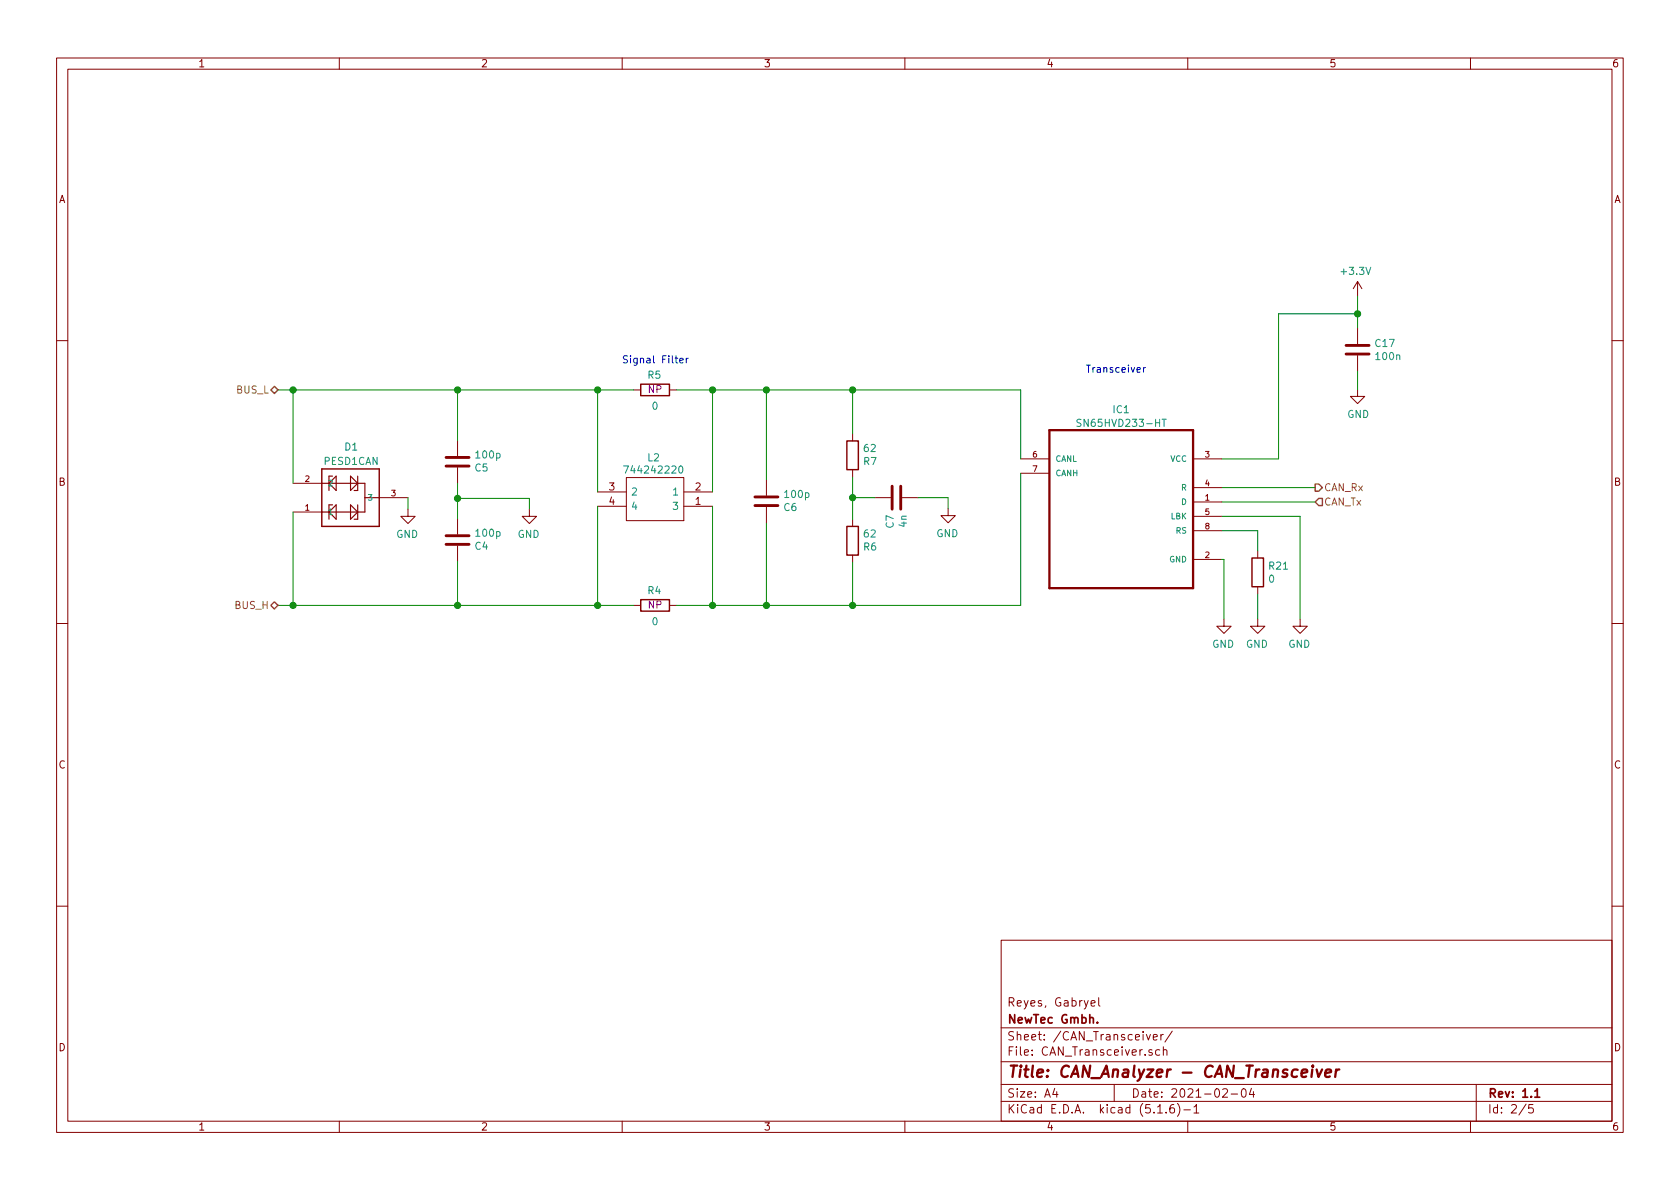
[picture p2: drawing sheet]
EESchema Schematic File Version 4
EELAYER 30 0
EELAYER END
$Descr A4 11693 8268
encoding utf-8
Sheet 2 5
Title "CAN_Analyzer - CAN_Transceiver"
Date "2021-02-04"
Rev "1.1"
Comp "NewTec Gmbh."
Comment1 "Reyes, Gabryel"
Comment2 ""
Comment3 ""
Comment4 ""
$EndDescr
$Comp
L power:GND #PWR06
U 1 1
P 2840 3535
F 0 "#PWR06" H 2840 3285 50  0001 C CNN
F 1 "GND" H 2845 3362 50  0000 C CNN
F 2 "" H 2840 3535 50  0001 C CNN
F 3 "" H 2840 3535 50  0001 C CNN
	1    2840 3535
	-1   0    0    -1  
$EndComp
$Comp
L power:+3.3V #PWR08
U 1 1
P 9450 2050
F 0 "#PWR08" H 9450 1900 50  0001 C CNN
F 1 "+3.3V" H 9465 2223 50  0000 C CNN
F 2 "" H 9450 2050 50  0001 C CNN
F 3 "" H 9450 2050 50  0001 C CNN
	1    9450 2050
	-1   0    0    -1  
$EndComp
$Comp
L power:GND #PWR07
U 1 1
P 9050 4300
F 0 "#PWR07" H 9050 4050 50  0001 C CNN
F 1 "GND" H 9055 4127 50  0000 C CNN
F 2 "" H 9050 4300 50  0001 C CNN
F 3 "" H 9050 4300 50  0001 C CNN
	1    9050 4300
	-1   0    0    -1  
$EndComp
Wire Wire Line
	2840 3535 2840 3455
$Comp
L Device:C C4
U 1 1
P 3185 3750
F 0 "C4" H 3300 3796 50  0000 L CNN
F 1 "100p" H 3300 3705 50  0000 L CNN
F 2 "Capacitor_SMD:C_0603_1608Metric_Pad1.08x0.95mm_HandSolder" H 3223 3600 50  0001 C CNN
F 3 "~" H 3185 3750 50  0001 C CNN
	1    3185 3750
	1    0    0    1   
$EndComp
$Comp
L Device:C C5
U 1 1
P 3185 3205
F 0 "C5" H 3300 3251 50  0000 L CNN
F 1 "100p" H 3300 3160 50  0000 L CNN
F 2 "Capacitor_SMD:C_0603_1608Metric_Pad1.08x0.95mm_HandSolder" H 3223 3055 50  0001 C CNN
F 3 "~" H 3185 3205 50  0001 C CNN
	1    3185 3205
	1    0    0    1   
$EndComp
$Comp
L Device:C C6
U 1 1
P 5335 3480
F 0 "C6" H 5450 3526 50  0000 L CNN
F 1 "100p" H 5450 3435 50  0000 L CNN
F 2 "Capacitor_SMD:C_0603_1608Metric_Pad1.08x0.95mm_HandSolder" H 5373 3330 50  0001 C CNN
F 3 "~" H 5335 3480 50  0001 C CNN
	1    5335 3480
	1    0    0    1   
$EndComp
Wire Wire Line
	5935 3455 5935 3310
Connection ~ 5935 3455
Wire Wire Line
	5935 3605 5935 3455
$Comp
L Device:C C7
U 1 1
P 6240 3455
F 0 "C7" H 6355 3501 50  0000 L CNN
F 1 "4n" H 6355 3410 50  0000 L CNN
F 2 "Capacitor_SMD:C_0603_1608Metric_Pad1.08x0.95mm_HandSolder" H 6278 3305 50  0001 C CNN
F 3 "~" H 6240 3455 50  0001 C CNN
	1    6240 3455
	0    -1   1    0   
$EndComp
$Comp
L Device:R R7
U 1 1
P 5935 3160
F 0 "R7" H 6005 3206 50  0000 L CNN
F 1 "62" H 6005 3115 50  0000 L CNN
F 2 "Resistor_SMD:R_0603_1608Metric_Pad0.98x0.95mm_HandSolder" V 5865 3160 50  0001 C CNN
F 3 "~" H 5935 3160 50  0001 C CNN
	1    5935 3160
	1    0    0    1   
$EndComp
$Comp
L Device:R R6
U 1 1
P 5935 3755
F 0 "R6" H 6005 3801 50  0000 L CNN
F 1 "62" H 6005 3710 50  0000 L CNN
F 2 "Resistor_SMD:R_0603_1608Metric_Pad0.98x0.95mm_HandSolder" V 5865 3755 50  0001 C CNN
F 3 "~" H 5935 3755 50  0001 C CNN
	1    5935 3755
	1    0    0    1   
$EndComp
Text Notes 7555 2595 0    50   ~ 0
Transceiver
Wire Wire Line
	8505 3385 9155 3385
Wire Wire Line
	9155 3485 8505 3485
Text HLabel 9155 3485 2    50   Input ~ 0
CAN_Tx
Text HLabel 9155 3385 2    50   Output ~ 0
CAN_Rx
Text HLabel 1935 4205 0    50   BiDi ~ 0
BUS_H
Text HLabel 1935 2705 0    50   BiDi ~ 0
BUS_L
$Comp
L Board:PESD1CAN D1
U 1 1
P 2240 3255
F 0 "D1" H 2445 3105 50  0000 C CNN
F 1 "PESD1CAN" H 2445 3205 50  0000 C CNN
F 2 "Board:SOT23-3" H 2240 3255 50  0001 L BNN
F 3 "https://assets.nexperia.com/documents/data-sheet/PESD1CAN.pdf" H 2240 3255 50  0001 L BNN
F 4 "DIO-12501" H 2240 3255 50  0001 L BNN "PROD_ID"
F 5 "Yes" H 2240 3255 50  0001 C CNN "Vorhanden"
	1    2240 3255
	1    0    0    1   
$EndComp
$Comp
L Board-rescue:744242220-SamacSys_Parts L2
U 1 1
P 4960 3515
AR Path="/5FA954C1" Ref="L2"  Part="1" 
AR Path="/5F562A6B/5FA954C1" Ref="L2"  Part="1" 
F 0 "L2" H 5370 3180 50  0000 C CNN
F 1 "744242220" H 5370 3265 50  0000 C CNN
F 2 "SamacSys_Parts:WE-SLM77" H 5610 3615 50  0001 L CNN
F 3 "https://componentsearchengine.com/Datasheets/1/744242220.pdf" H 5610 3515 50  0001 L CNN
F 4 "Wurth WE-SLM Series Wire-wound SMD Inductor with a Ferrite Core, 22 uH +50/-30 300mA Idc" H 5610 3415 50  0001 L CNN "Description"
F 5 "" H 5610 3315 50  0001 L CNN "Height"
F 6 "710-744242220" H 5610 3215 50  0001 L CNN "Mouser Part Number"
F 7 "https://www.mouser.com/Search/Refine.aspx?Keyword=710-744242220" H 5610 3115 50  0001 L CNN "Mouser Price/Stock"
F 8 "Wurth Elektronik" H 5610 3015 50  0001 L CNN "Manufacturer_Name"
F 9 "744242220" H 5610 2915 50  0001 L CNN "Manufacturer_Part_Number"
	1    4960 3515
	-1   0    0    1   
$EndComp
$Comp
L Device:R R4
U 1 1
P 4560 4205
F 0 "R4" V 4660 4200 50  0000 C CNN
F 1 "0" V 4444 4205 50  0000 C CNN
F 2 "Resistor_SMD:R_0603_1608Metric_Pad0.98x0.95mm_HandSolder" V 4490 4205 50  0001 C CNN
F 3 "~" H 4560 4205 50  0001 C CNN
F 4 "NP" V 4560 4205 50  0000 C CNN "NP"
	1    4560 4205
	0    1    -1   0   
$EndComp
$Comp
L power:GND #PWR0101
U 1 1
P 8755 4300
F 0 "#PWR0101" H 8755 4050 50  0001 C CNN
F 1 "GND" H 8760 4127 50  0000 C CNN
F 2 "" H 8755 4300 50  0001 C CNN
F 3 "" H 8755 4300 50  0001 C CNN
	1    8755 4300
	-1   0    0    -1  
$EndComp
Wire Wire Line
	8505 3685 8755 3685
Wire Wire Line
	8505 3885 8520 3885
Wire Wire Line
	2040 3555 2040 4205
Wire Wire Line
	2040 3355 2040 2705
Wire Wire Line
	4710 4205 4960 4205
$Comp
L Device:R R5
U 1 1
P 4560 2705
F 0 "R5" V 4660 2700 50  0000 C CNN
F 1 "0" V 4444 2705 50  0000 C CNN
F 2 "Resistor_SMD:R_0603_1608Metric_Pad0.98x0.95mm_HandSolder" V 4490 2705 50  0001 C CNN
F 3 "~" H 4560 2705 50  0001 C CNN
F 4 "NP" V 4560 2705 50  0000 C CNN "NP"
	1    4560 2705
	0    1    -1   0   
$EndComp
Wire Wire Line
	4710 2705 4960 2705
Wire Wire Line
	4160 3415 4160 2705
Connection ~ 4160 2705
Wire Wire Line
	4160 2705 4410 2705
Wire Wire Line
	4160 3515 4160 4205
Connection ~ 4160 4205
Wire Wire Line
	4160 4205 4410 4205
Wire Wire Line
	4960 3515 4960 4205
Connection ~ 4960 4205
Wire Wire Line
	4960 4205 5335 4205
Wire Wire Line
	4960 3415 4960 2705
Connection ~ 4960 2705
Wire Wire Line
	4960 2705 5335 2705
Wire Wire Line
	5335 3630 5335 4205
Connection ~ 5335 4205
Wire Wire Line
	5335 4205 5935 4205
Wire Wire Line
	5335 3330 5335 2705
Connection ~ 5335 2705
Wire Wire Line
	5335 2705 5935 2705
Wire Wire Line
	5935 3905 5935 4205
Connection ~ 5935 4205
Wire Wire Line
	5935 4205 7105 4205
Wire Wire Line
	5935 3010 5935 2705
Connection ~ 5935 2705
Wire Wire Line
	1935 2705 2040 2705
Wire Wire Line
	1935 4205 2040 4205
Connection ~ 2040 4205
Wire Wire Line
	2040 4205 3185 4205
Connection ~ 2040 2705
Wire Wire Line
	2040 2705 3185 2705
Wire Wire Line
	3185 3600 3185 3460
Wire Wire Line
	3185 3900 3185 4205
Connection ~ 3185 4205
Wire Wire Line
	3185 4205 4160 4205
Wire Wire Line
	3185 3055 3185 2705
Connection ~ 3185 2705
Wire Wire Line
	3185 2705 4160 2705
Wire Wire Line
	3185 3460 3685 3460
Wire Wire Line
	3685 3460 3685 3535
Connection ~ 3185 3460
Wire Wire Line
	3185 3460 3185 3355
$Comp
L power:GND #PWR026
U 1 1
P 6600 3530
F 0 "#PWR026" H 6600 3280 50  0001 C CNN
F 1 "GND" H 6605 3357 50  0000 C CNN
F 2 "" H 6600 3530 50  0001 C CNN
F 3 "" H 6600 3530 50  0001 C CNN
	1    6600 3530
	-1   0    0    -1  
$EndComp
$Comp
L power:GND #PWR025
U 1 1
P 3685 3535
F 0 "#PWR025" H 3685 3285 50  0001 C CNN
F 1 "GND" H 3690 3362 50  0000 C CNN
F 2 "" H 3685 3535 50  0001 C CNN
F 3 "" H 3685 3535 50  0001 C CNN
	1    3685 3535
	-1   0    0    -1  
$EndComp
Wire Wire Line
	6090 3455 5935 3455
Text Notes 4800 2530 2    50   ~ 0
Signal Filter
Wire Wire Line
	5935 2705 7105 2705
Wire Wire Line
	7105 4205 7105 3285
Wire Wire Line
	7105 3185 7105 2705
$Comp
L Board:SN65HVD233-HT IC1
U 1 1
P 7805 3485
F 0 "IC1" H 7805 4130 50  0000 C CNN
F 1 "SN65HVD233-HT" H 7805 4035 50  0000 C CNN
F 2 "Board:SOIC127P600X175" H 7805 3485 50  0001 L BNN
F 3 "https://www.ti.com/lit/ds/symlink/sn65hvd233-ht.pdf?HQS=TI-null-null-alldatasheets-df-pf-SEP-wwe" H 7805 3485 50  0001 C CNN
	1    7805 3485
	-1   0    0    -1  
$EndComp
Wire Wire Line
	8520 3885 8520 4300
$Comp
L power:GND #PWR0102
U 1 1
P 8520 4300
F 0 "#PWR0102" H 8520 4050 50  0001 C CNN
F 1 "GND" H 8525 4127 50  0000 C CNN
F 2 "" H 8520 4300 50  0001 C CNN
F 3 "" H 8520 4300 50  0001 C CNN
	1    8520 4300
	-1   0    0    -1  
$EndComp
Wire Wire Line
	8755 3685 8755 3825
$Comp
L Device:R R21
U 1 1
P 8755 3975
F 0 "R21" H 8825 4021 50  0000 L CNN
F 1 "0" H 8825 3930 50  0000 L CNN
F 2 "Resistor_SMD:R_0603_1608Metric_Pad0.98x0.95mm_HandSolder" V 8685 3975 50  0001 C CNN
F 3 "~" H 8755 3975 50  0001 C CNN
	1    8755 3975
	1    0    0    -1  
$EndComp
Wire Wire Line
	8755 4125 8755 4300
Wire Wire Line
	9050 4300 9050 3585
Wire Wire Line
	8505 3585 9050 3585
Wire Wire Line
	6600 3455 6600 3530
Wire Wire Line
	6390 3455 6600 3455
$Comp
L Device:C C17
U 1 1
P 9450 2425
F 0 "C17" H 9565 2471 50  0000 L CNN
F 1 "100n" H 9565 2380 50  0000 L CNN
F 2 "Capacitor_SMD:C_0603_1608Metric_Pad1.08x0.95mm_HandSolder" H 9488 2275 50  0001 C CNN
F 3 "~" H 9450 2425 50  0001 C CNN
	1    9450 2425
	1    0    0    -1  
$EndComp
Wire Wire Line
	9450 2050 9450 2175
Wire Wire Line
	9450 2175 8900 2175
Connection ~ 9450 2175
Wire Wire Line
	9450 2175 9450 2275
Wire Wire Line
	8505 3185 8900 3185
Wire Wire Line
	8900 2175 8900 3185
Wire Wire Line
	9450 2575 9450 2700
$Comp
L power:GND #PWR0104
U 1 1
P 9450 2700
F 0 "#PWR0104" H 9450 2450 50  0001 C CNN
F 1 "GND" H 9455 2527 50  0000 C CNN
F 2 "" H 9450 2700 50  0001 C CNN
F 3 "" H 9450 2700 50  0001 C CNN
	1    9450 2700
	1    0    0    -1  
$EndComp
$EndSCHEMATC
